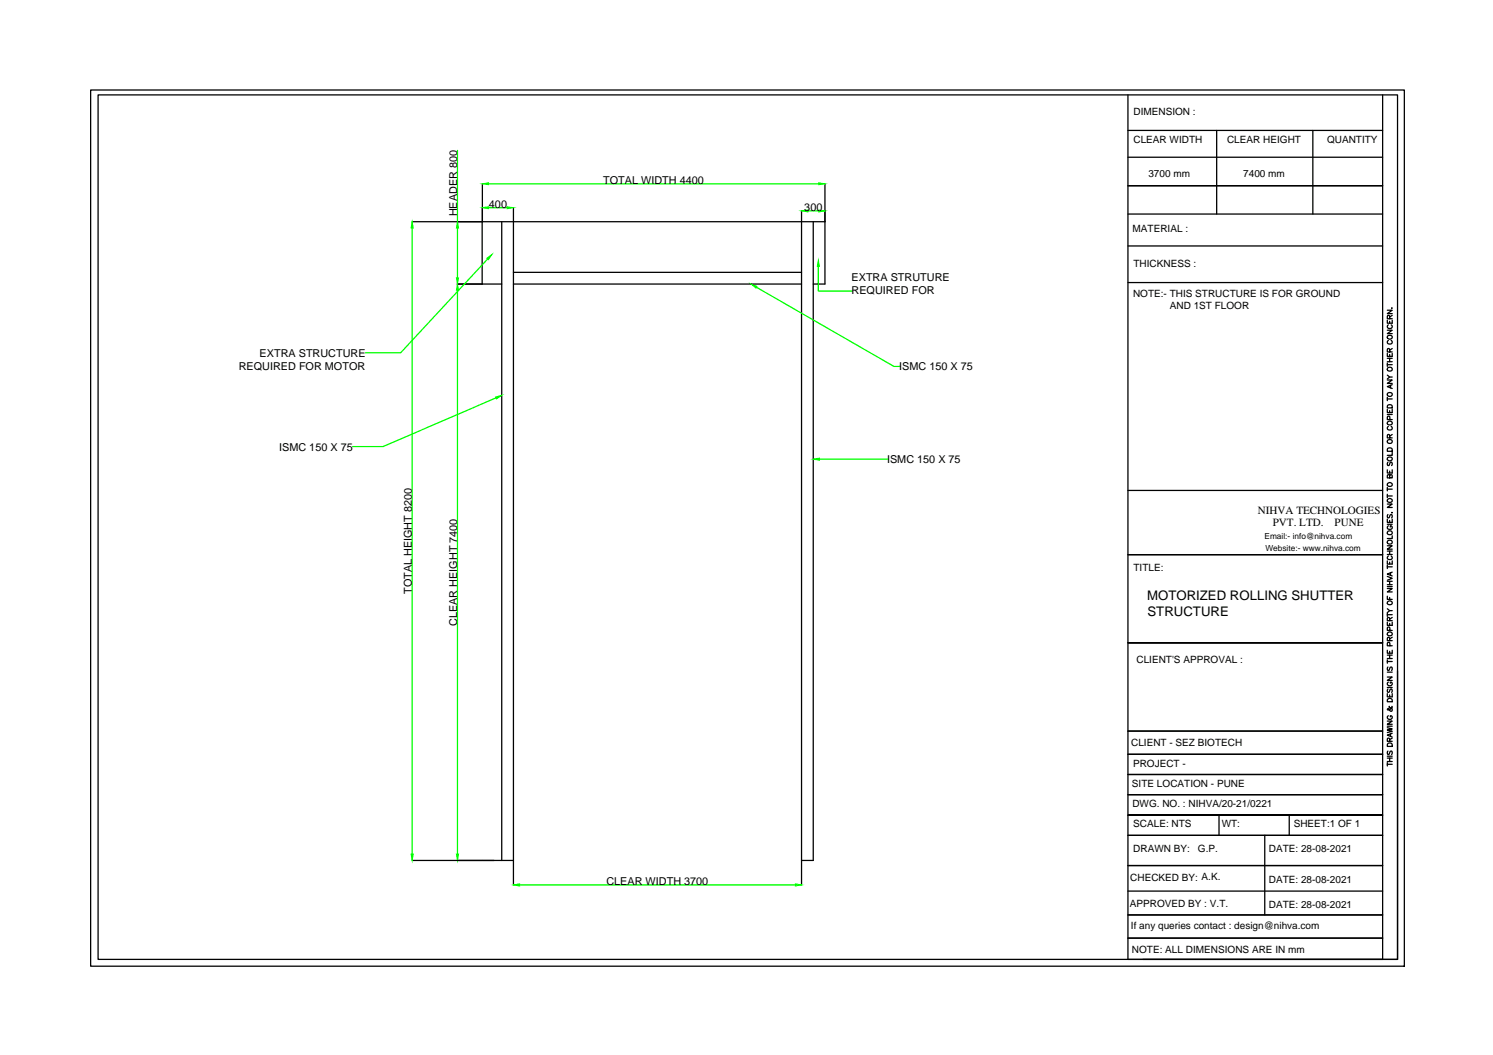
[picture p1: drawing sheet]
<svg xmlns="http://www.w3.org/2000/svg" width="297mm" height="210mm" viewBox="0 0 297 210" stroke-linecap="round" stroke-linejoin="round" font-family="sans-serif">
<!-- layer: 0 -->
<g fill="none" stroke="#000" stroke-width=".25">
<path d="M18 17.9h261.4v174.3h-261.4zM19.5 18.9h258.5v172h-258.5zM224.4 18.9v172h50.7v-172M96 36.5l-.1 20M164.1 36.5v20h-2.3M224.4 26h50.7M224.4 37h50.7M224.4 31.3h50.7M242.1 26v16.6M261.2 26v16.6M82 44.1h82.1M91 56.5h8.8"/>
<path d="M99.8 44.1v127.1M102.2 56.5h57.3M102.2 54.2h57.3M102.2 41.3v134.8M159.5 42v134.1M161.8 44.1v127.1h-2.3M224.4 48.9h50.7M224.4 56.2h50.7M224.4 42.6h50.7M276 75.6h1l-1 .7h1M276 70.3v.6h1v-.6M276 65.7h1l-1 .7h1"/>
<path d="M276 63.7v.6h1v-.6M276 61.7h1l-1 .7h1M276 72.2v.7M276 79v.7M276 79.4h1M276 74.6l.5 .4M276 72.6h1M276 72h1M276 71.3h1M276.2 67.7a.42 .42 0 0 0 0 .6 .42 .42 0 0 0 .6 0 .42 .42 0 0 0 0-.6M276.2 64.6a.42 .42 0 0 0 0 .6 .42 .42 0 0 0 .6 0 .42 .42 0 0 0 0-.6M276.5 70l-.1-.6h-.3l-.1 .6h1"/>
<path d="M276.5 63.4l-.1-.6h-.3l-.1 .6h1M276.5 63.9v.4M276.5 70.5v.4M276.5 71.3v.7M276.6 76.7v.5M276.9 61.3h.1M277 76.5l-1 .4 1 .4M277 75h-.5l-.5 .4M277 69.3l-.5 .4M277 62.7l-.5 .4M224.4 97.6h50.7M276 93.5v.6h1v-.6"/>
<path d="M276 81.4v.7h1v-.7M276 97v.7M276 98.3v.7M276 98.7h1M276 97.3h1M276 82.5h1M276.1 89.3a.55 .55 0 0 1 .9 .2v.3h-1zM276.1 80.7a.54 .54 0 0 1 .6-.1 .54 .54 0 0 1 .3 .6h-1zM276.1 91.9l-.1 .3 .1 .4 .3-.1 .3-.6 .3 .3-.1 .4M276.2 84.8a.42 .42 0 0 0 0 .6 .42 .42 0 0 0 .6 0 .42 .42 0 0 0 0-.6M276.5 94.7l.1-.3 .4 .3v.4h-1l.1-.6h.3l.1 .6M276.5 87.1l-.1-.6h-.3l-.1 .6h1"/>
<path d="M276.5 81.7v.4M276.5 93.7v.4M276.5 83.5v-.6l-.4-.1-.1 .7h1M277 90v.6h-1M277 86.4l-.5 .4M224.4 110.4h50.7M276 118.6v.7h1M276 117.1h1l-1 .7h1M276 114.7l1 .4-1 .3M276 111.6v.6h1v-.6M276 108.6h1l-1 .7h1M276 103.3v.6h1v-.6"/>
<path d="M276 100.3h1l-1 .7h1M276 112.4v.7M276 116.7h1M276 116.3h1M276 115.7h1M276 112.8h1M276 110.3h1M276 109.6h1M276 104.3h1M276.1 102.4l-.1 .2 .1 .4h.3l.3-.6 .3 .2-.1 .4M276.2 110.6a.42 .42 0 0 0 0 .6 .42 .42 0 0 0 .6 0 .42 .42 0 0 0 0-.6M276.2 104.6a.42 .42 0 0 0 0 .6 .42 .42 0 0 0 .6 0 .42 .42 0 0 0 0-.6h-.2v.3"/>
<path d="M276.5 103.5v.4M276.5 109.6v.7M276.5 111.8v.4M276.5 115.7v.6M276.5 118.9v.4M276.6 114v.4M276.9 101.9v.2zM277 113.8l-1 .4 1 .4M277 106.6v.5h-1M275.1 127.9h-50.7h50.7M276 138v.6h1v-.6M276 134.7h1l-1 .7h1"/>
<path d="M276 129.4v.6h1v-.6M276 123.8v.6h1v-.6M276 122v.6M276 131.3v.7M276 136.8h1M276 133.7h1M276 131.6h1M276 131h1M276 130.3h1M276 122.3h1M276 121.1l.5 .4M276.1 139.1a.53 .53 0 0 1 .9 .2v.3h-1z"/>
<path d="M276.1 137.1l-.1 .2 .1 .5 .3-.1 .3-.6 .3 .2-.1 .5M276.1 132.7l-.1 .3 .1 .4 .3-.1 .2-.5 .1-.1 .3 .3-.1 .4M276.2 135.7a.42 .42 0 0 0 0 .6 .42 .42 0 0 0 .6 0 .42 .42 0 0 0 0-.6h-.2v.2M276.5 127.5l-.1-.7h-.3l-.1 .7h1M276.5 123.5l-.1-.6h-.3l-.1 .6h1M276.5 124v.4M276.5 129.6v.4M276.5 130.3v.7M276.5 138.3v.3M276.5 128.5v-.6l-.4-.1-.1 .7h1M276.5 125.4v-.6h-.4l-.1 .6h1M277 121.5h-.5l-.5 .4"/>
<path d="M277 126.8l-.5 .3M277 122.9l-.5 .3M278 133.5v57.4h-50.6M224.4 145.5h50.7M224.4 150.1h50.7M224.4 154.1h50.7M224.4 158.1h50.7M276 144.8l1 .2-1 .2 1 .3-1 .3M276 143.5h1l-1 .6h1M276 152.1h1M276 151.7v.7M276 151.5h1"/>
<path d="M276 150.8h1M276 150.5h1M276 144.5h1M276.1 149.4l-.1 .3 .1 .4 .3-.1 .2-.5 .1-.1 .3 .3-.1 .4M276.1 147.9h.8l.1 .6h-1zM276.2 142.4a.42 .42 0 0 0 0 .6 .42 .42 0 0 0 .6 0 .42 .42 0 0 0 0-.6h-.2v.2M276.4 140.5v.2a.57 .57 0 0 1 .5 .8h-.3l-.4-.5-.2 .1 .4 .1 .5-.4v-.3M276.5 147.5l-.1-.6h-.3l-.1 .6h1M276.5 150.8v.7M276.6 146v.5M277 145.9l-1 .4 1 .3M277 146.9l-.5 .3"/>
<path d="M82 171.2h20.2M224.4 166.2h50.7M224.4 172.2h50.7M224.4 177.3h50.7M242.5 162.2v4M251.6 166.2v15.8M256.5 162.2v4M275.1 162.2h-50.7h50.7M224.4 182h50.7M224.4 186.6h50.7"/>
<circle cx="276.5" cy="67.1" r=".45"/>
<circle cx="276.5" cy="73.4" r=".46"/>
<circle cx="276.5" cy="78.5" r=".46"/>
<circle cx="276.5" cy="99.6" r=".45"/>
<circle cx="276.5" cy="96.4" r=".45"/>
<circle cx="276.5" cy="91.3" r=".45"/>
<circle cx="276.5" cy="84.2" r=".45"/>
<circle cx="276.5" cy="87.8" r=".46"/>
<circle cx="276.5" cy="120" r=".45"/>
<circle cx="276.5" cy="106" r=".46"/>
<circle cx="276.5" cy="107.9" r=".46"/>
<circle cx="276.5" cy="126.1" r=".45"/>
</g>
<g fill="none" stroke="#0f0" stroke-width=".25">
<path d="M91 29.9v14.2M97.2 36.6h65.7M82 45.4v124.5M91 45.4v9.9M91 57.7v112.2M97 51.5l-17.3 18.7h-7M97.2 41.3h3.7M150.5 57.2l27.3 15.7h1.3M160.7 42h2.2M162.8 53v4.9h6.8M98.7 79.2l-22.5 9.7h-6.1M163 91.4h13.7"/>
<path d="M103.4 176.1h54.8"/>
</g>
<g fill="#0f0" stroke="#0f0" stroke-width=".2">
<path d="M91 56.5l.2 1.2h-.4z"/>
<path d="M90.8 169.9h.4l-.2 1.3z"/>
<path d="M158.2 175.9l1.3 .2-1.3 .2z"/>
<path d="M102.2 176.1l1.2-.2v.4z"/>
<path d="M81.8 169.9h.4l-.2 1.3z"/>
<path d="M82 44.1l.2 1.3h-.4z"/>
<path d="M90.8 55.3h.4l-.2 1.2z"/>
<path d="M91 44.1l.2 1.3h-.4z"/>
<path d="M96 36.6l1.2-.2v.3z"/>
<path d="M162.9 36.4l1.2 .2-1.2 .1z"/>
<path d="M159.5 42l1.2-.2v.4z"/>
<path d="M162.9 41.8l1.2 .2-1.2 .2z"/>
<path d="M100.9 41.1l1.3 .2-1.3 .2z"/>
<path d="M96 41.3l1.2-.2v.4z"/>
<path d="M96.9 51.4l1-.8-.7 1.1z"/>
<path d="M162.8 51.8l.2 1.2h-.4z"/>
<path d="M98.6 79l1.2-.3-1 .7z"/>
<path d="M161.8 91.4l1.2-.3v.5z"/>
<path d="M149.4 56.5l1.2 .5-.2 .3z"/>
</g>
<g font-size="2.6">
<text x="228.2" y="119.4">MOTORIZED ROLLING SHUTTER</text>
<text x="228.3" y="122.6">STRUCTURE</text>
</g>
<g font-size="2.2">
<text x="97.3" y="41.3">400</text>
<text x="120" y="36.5">TOTAL WIDTH 4400</text>
<text x="160" y="42">300</text>
<text x="91" y="43.1" transform="rotate(-90 91 43.1)">HEADER 800</text>
<text x="169.4" y="56">EXTRA STRUTURE</text>
<text x="169.4" y="58.5">REQUIRED FOR</text>
<text x="51.6" y="71">EXTRA STRUCTURE</text>
<text x="47.5" y="73.6">REQUIRED FOR MOTOR</text>
<text x="178.9" y="73.7">ISMC 150 X 75</text>
<text x="55.5" y="89.7">ISMC 150 X 75</text>
<text x="176.5" y="92.1">ISMC 150 X 75</text>
<text x="250.3" y="102.3">NIHVA TECHNOLOGIES</text>
<text x="253.2" y="104.6">PVT. LTD.</text>
<text x="265.5" y="104.6">PUNE</text>
<text x="82" y="118.2" transform="rotate(-90 82 118.2)">TOTAL HEIGHT 8200</text>
<text x="91" y="124.5" transform="rotate(-90 91 124.5)">CLEAR HEIGHT 7400</text>
<text x="120.6" y="176">CLEAR WIDTH 3700</text>
</g>
<g font-size="2">
<text x="225.5" y="22.9">DIMENSION :</text>
<text x="225.5" y="28.4">CLEAR WIDTH</text>
<text x="244.1" y="28.4">CLEAR HEIGHT</text>
<text x="264" y="28.4">QUANTITY</text>
<text x="228.5" y="35.1">3700 mm</text>
<text x="247.4" y="35.1">7400 mm</text>
<text x="225.3" y="46.2">MATERIAL :</text>
<text x="225.5" y="53.1">THICKNESS :</text>
<text x="225.4" y="59.1">NOTE:- THIS STRUCTURE IS FOR GROUND</text>
<text x="232.7" y="61.5">AND 1ST FLOOR</text>
<text x="225.5" y="113.6">TITLE:</text>
<text x="226.1" y="131.8">CLIENT'S APPROVAL :</text>
<text x="225" y="148.4">CLIENT - SEZ BIOTECH</text>
<text x="225.4" y="152.7">PROJECT -</text>
<text x="225.2" y="156.6">SITE LOCATION - PUNE</text>
<text x="225.3" y="160.6">DWG. NO. : NIHVA/20-21/0221</text>
<text x="225.5" y="164.5">SCALE: NTS</text>
<text x="243.1" y="164.5">WT:</text>
<text x="257.4" y="164.5">SHEET:1 OF 1</text>
<text x="225.5" y="169.6">DRAWN BY:</text>
<text x="238.3" y="169.6">G.P.</text>
<text x="252.4" y="169.6">DATE: 28-08-2021</text>
<text x="224.9" y="175.2">CHECKED BY: A.K.</text>
<text x="252.4" y="175.6">DATE: 28-08-2021</text>
<text x="224.8" y="180.6">APPROVED BY : V.T.</text>
<text x="225" y="184.8">If any queries contact : design@nihva.com</text>
<text x="252.4" y="180.7">DATE: 28-08-2021</text>
<text x="225.2" y="189.5">NOTE: ALL DIMENSIONS ARE IN mm</text>
</g>
<g font-size="1.7">
<text x="251.6" y="107.3">Email:- info@nihva.com</text>
<text x="251.8" y="109.7">Website:- www.nihva.com</text>
</g>
</svg>
